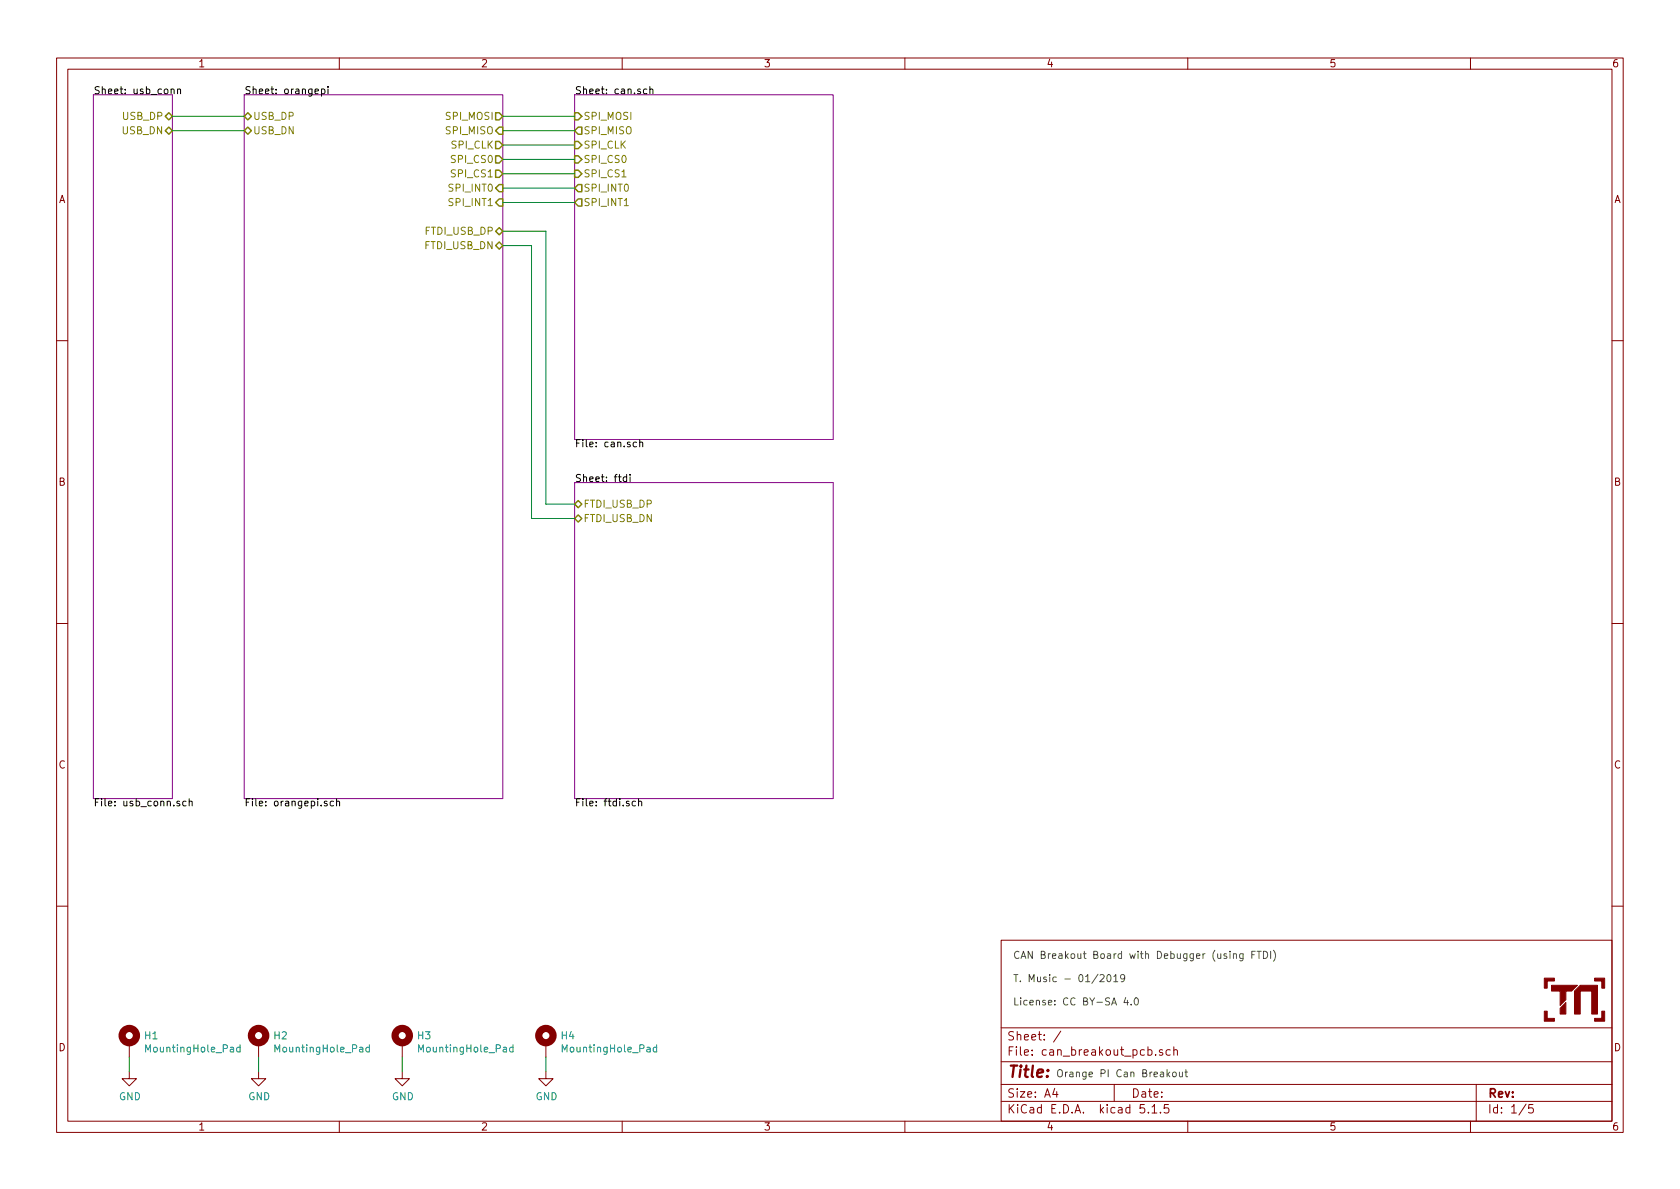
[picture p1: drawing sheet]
<svg xmlns="http://www.w3.org/2000/svg" width="297mm" height="210mm" viewBox="0 0 297 210" stroke-linecap="round" stroke-linejoin="round" font-family="sans-serif">
<g fill="none" stroke="#840000" stroke-width=".18">
<path d="M10 10.3h277v189.9h-277zM12 12.2h273v186.1h-273zM60 10.3v1.9M110 10.3v1.9M160 10.3v1.9M210 10.3v1.9M260 10.3v1.9M10 60.2h2M285 60.2h2M10 110.3h2M285 110.3h2M10 160.2h2"/>
<path d="M177 166.3h108v32h-108zM285 160.2h2M22.9 189.5v1.2h1.2l-1.2 1.3-1.3-1.3h1.3M22.9 184.4v2.5M45.7 189.5v1.2h1.3l-1.3 1.3-1.3-1.3h1.3M45.7 184.4v2.5M60 198.3v1.9M71.1 189.5v1.2h1.3l-1.3 1.3-1.3-1.3h1.3M71.1 184.4v2.5M96.5 189.5v1.2h1.3l-1.3 1.3-1.3-1.3h1.3M96.5 184.4v2.5M110 198.3v1.9"/>
<path d="M160 198.3v1.9M177 194.8h108M177 191.8h108M177 187.8h108M177 181.8h108M186.5 192.5l-.4 1h1M186.8 193v1M187.6 182.3l-1.3 2M197 191.8v3M202.3 195.3h-.7l-.1 .7 .3-.1 .5 .1 .1 .2-.1 .5-.2 .1-.6-.1M203 196.7v.1M203.7 195.8l.4-.5v1.5"/>
<path d="M203.7 196.8h.8M204.3 186.5v.1M205.2 196.7v.1M205.5 185.7l-.3-.1-.2 .2 .1 .2 .4 .2v.3h-.5M206.6 195.3h-.7l-.1 .7 .2-.1 .6 .1 .1 .2-.1 .5-.2 .1-.6-.1M206.9 185.7l-.4-.1-.3 .3v.6l.3 .1 .4-.1M207.5 185.7l.2-.1 .4 .1 .1 .9M207.5 185.1v1.5M210 198.3v1.9M260 198.3v1.9M261 191.8v6.5M269.8 195.2l-1.2 2"/>
<path d="M271 195.3h-.7v.7l.2-.1 .5 .1 .1 .2-.1 .5-.2 .1-.5-.1"/>
</g>
<path d="M16.5 16.8h14v124.4h-14zM43.2 16.8h45.7v124.4h-45.7zM101.6 16.8h45.7v60.9h-45.7zM101.6 85.3h45.7v55.9h-45.7z" fill="none" stroke="#840084" stroke-width=".18"/>
<g fill="none" stroke="#000" stroke-width=".18">
<path d="M30.3 15.9l.1-.2 .3 .1 .1 .8M31.4 15.9l.2-.2 .3 .1v.8M31.4 15.7v.9M55.7 16.1l.6-.1-.1-.2-.3-.1-.2 .2 .1 .6h.4M56.8 15.8l.4-.1 .3 .3-.2 .5h-.5M56.8 15.7v1.3M58 15.3v.1M58 15.7v.9M114.4 15.8l-.4-.1-.2 .3 .1 .5h.5M114.9 15.9l.2-.2 .3 .1v.8M114.9 15.3v1.3M112.5 78.2h-.3l-.3 .2 .2 .6h.4"/>
<path d="M113.1 78.3l.2-.1h.3v.8M113.1 77.7v1.3M110.8 84.4l-.4-.1-.2 .3 .1 .5h.5M110.8 83.9v1.3M111.4 83.9v.1M111.4 84.3v.9M31.7 141.7h-.3l-.1 .2v.1l.4 .2v.3h-.4M32.9 141.7h-.4l-.2 .2 .1 .6h.5M33.5 141.8l.1-.1h.3l.1 .8M33.5 141.2v1.3M57.8 141.7h-.3l-.2 .2 .1 .1 .4 .2v.3h-.5M59 141.7h-.4l-.2 .2 .1 .6h.5"/>
<path d="M59.5 141.8l.2-.1h.3v.8M59.5 141.2v1.3M112.4 141.7h-.4l-.2 .2 .1 .6h.5M112.9 141.8l.2-.1h.3l.1 .8M112.9 141.2v1.3"/>
</g>
<g fill="none" stroke="#848400" stroke-width=".25">
<path d="M29.8 19.9l.7 .7-.7 .6-.6-.6zM43.8 19.9l.6 .7-.6 .6-.6-.6zM87.6 19.9h.7l.6 .7-.6 .6h-.7zM101.6 19.9h.6l.7 .7-.7 .6h-.6zM29.8 22.5l.7 .6-.7 .6-.6-.6zM43.8 22.5l.6 .6-.6 .6-.6-.6zM87.6 25h.7l.6 .6-.6 .7h-.7zM87.6 27.6h.7l.6 .6-.6 .6h-.7zM87.6 30.1h.7l.6 .6-.6 .7h-.7zM87.6 33.3l.7-.7h.6v1.3h-.6zM87.6 35.8l.7-.6h.6v1.2h-.6zM88.3 22.5h.6v1.2h-.6l-.7-.6z"/>
<path d="M101.6 25h.6l.7 .6-.7 .7h-.6zM101.6 27.6h.6l.7 .6-.7 .6h-.6zM101.6 35.8l.6-.6h.7v1.2h-.7zM101.6 30.1h.6l.7 .6-.7 .7h-.6zM102.2 22.5h.7v1.2h-.7l-.6-.6zM102.2 32.6h.7v1.3h-.7l-.6-.6zM87.6 40.9l.7-.6 .6 .6-.6 .6zM88.3 42.8l.6 .6-.6 .7-.7-.7zM101.6 89.1l.6-.6 .7 .6-.7 .7zM101.6 91.7l.6-.6 .7 .6-.7 .6z"/>
</g>
<path d="M110 31.3h.7M110.4 36.4h.7" fill="none" stroke="#848400" stroke-width=".18"/>
<g fill="none" stroke="#840000" stroke-width="1.3">
<circle cx="22.9" cy="183.1" r="1.27"/>
<circle cx="45.7" cy="183.1" r="1.27"/>
<circle cx="71.1" cy="183.1" r="1.27"/>
<circle cx="96.5" cy="183.1" r="1.27"/>
</g>
<path d="M42.4 185.2h-.3l-.3 .2 .2 .6h.4M42.4 184.8v1.2M65.3 185.2h-.4l-.2 .2 .1 .6h.5M65.3 184.8v1.2M90.7 185.2h-.4l-.2 .2 .1 .6h.5M90.7 184.8v1.2M116.1 185.2h-.4l-.2 .2 .1 .6h.5M116.1 184.8v1.2" fill="none" stroke="#008484" stroke-width=".18"/>
<g fill="#840000" stroke="#840000" stroke-width=".18">
<path d="M276.9 177.3v2h-1.1v-1z"/>
<path d="M273 178.8h.6v1.3h1.2v.5h-1.8z"/>
<path d="M273 173h1.8v.5h-1.2v1.2h-.6z"/>
<path d="M281.9 180.1h1.3v-1.3h.5v1.8h-1.8z"/>
<path d="M281.9 173h1.8v1.7h-.5v-1.2h-1.3z"/>
<path d="M274.3 174.2h4.6l-1 1.1h-1v1.5l-1.1 1v-2.5h-1.5z"/>
<path d="M278.4 175.3l1-1.1h3v5.1h-1v-4h-2v4h-1z"/>
</g>
<g fill="none" stroke="#008400" stroke-width=".18">
<path d="M30.5 20.6h12.7M30.5 23.1h12.7M88.9 20.6h12.7M88.9 35.8h12.7M88.9 33.3h12.7M88.9 30.7h12.7M88.9 28.2h12.7M88.9 25.6h12.7M88.9 23.1h12.7M88.9 40.9h7.6v48.2h5.1M88.9 43.4h5.1v48.3h7.6M22.9 186.9v2.6"/>
<path d="M45.7 186.9v2.6M71.1 186.9v2.6M96.5 186.9v2.6"/>
</g>
<g fill="none" stroke="#484848" stroke-width=".18">
<path d="M194.5 172.5l.5-.2 .2 .4-.8 .9h.8M195.8 172.5l.2-.2a.69 .69 0 0 1 .4 .7 .69 .69 0 0 1-.4 .6l-.2-.2-.1-.3zM196.9 172.7l.4-.4v1.3M196.9 173.6h.7M198.9 172.9l-.3 .2h-.4l-.1-.2 .1-.5 .4-.1 .2 .2a.84 .84 0 0 1-.3 1.1h-.3M199 176.4l-.3 .9h.8M199.3 176.9v.8M200 177.6v.1M200.7 176.6l.1-.2a.67 .67 0 0 1 .5 .7 .67 .67 0 0 1-.5 .6l-.3-.5zM218.1 168.8l.2-.1h.3v.8M219.8 168.7v1l-.3 .2-.3-.1M219.8 168.7h-.4l-.2 .2 .1 .5h.5"/>
<path d="M221.3 168.8h.5M221.9 168.2h-.6v1.3M222.2 168.2h.8M222.6 168.2v1.3M223.4 168.2a.64 .64 0 0 1 .7 .7 .64 .64 0 0 1-.7 .6zM224.7 168.2v1.3M225.1 168a1.4 1.4 0 0 1 0 2M206.5 189.9l.3 .5M206.8 189.6l-.5 .5M207.4 189.7l.2-.1 .3 .1 .1 .5-.2 .2h-.2l-.2-.1zM208.5 189.6l.1 .8h.3l.2-.1M209.1 189.6v.8"/>
<path d="M209.5 189.6h.5M209.7 189.1v1.1l.3 .2"/>
</g>
<text font-size="2.8" fill="#840000" x="178" y="190.5">Title:</text>
<g font-size="2.1" fill="#840000">
<text x="178" y="184">Sheet: /</text>
<text x="178" y="186.7">File: can_breakout_pcb.sch</text>
<text x="178" y="196.9">KiCad E.D.A. kicad 5.1.5</text>
<text x="178" y="194.1">Size: A4</text>
<text x="200" y="194.1">Date:</text>
<text x="263" y="194.1">Rev:</text>
<text x="263" y="196.9">Id: 1/5</text>
</g>
<g font-size="1.8" fill="#840000">
<text x="35" y="11.9">1</text>
<text x="85" y="11.9">2</text>
<text x="135" y="11.9">3</text>
<text x="185" y="11.9">4</text>
<text x="235" y="11.9">5</text>
<text x="285" y="11.9">6</text>
<text x="10.4" y="35.9">A</text>
<text x="285.4" y="35.9">A</text>
<text x="10.4" y="85.9">B</text>
<text x="285.4" y="85.9">B</text>
<text x="10.4" y="135.9">C</text>
<text x="285.4" y="135.9">C</text>
<text x="10.4" y="185.9">D</text>
<text x="285.4" y="185.9">D</text>
<text x="35" y="199.9">1</text>
<text x="85" y="199.9">2</text>
<text x="135" y="199.9">3</text>
<text x="185" y="199.9">4</text>
<text x="235" y="199.9">5</text>
<text x="285" y="199.9">6</text>
</g>
<g font-size="1.8">
<text x="16.5" y="16.7">Sheet: usb_conn</text>
<text x="43.2" y="16.7">Sheet: orangepi</text>
<text x="101.6" y="16.7">Sheet: can.sch</text>
<text x="101.6" y="79.1">File: can.sch</text>
<text x="101.6" y="85.2">Sheet: ftdi</text>
<text x="16.5" y="142.6">File: usb_conn.sch</text>
<text x="43.2" y="142.6">File: orangepi.sch</text>
<text x="101.6" y="142.6">File: ftdi.sch</text>
</g>
<g font-size="1.8" fill="#848400">
<text x="21.7" y="23.7">USB_DN</text>
<text x="21.8" y="21.2">USB_DP</text>
<text x="44.7" y="23.7">USB_DN</text>
<text x="44.7" y="21.2">USB_DP</text>
<text x="79" y="21.2">SPI_MOSI</text>
<text x="79" y="23.7">SPI_MISO</text>
<text x="103.1" y="21.2">SPI_MOSI</text>
<text x="103.1" y="23.7">SPI_MISO</text>
<text x="79.9" y="26.3">SPI_CLK</text>
<text x="80.1" y="28.8">SPI_CS0</text>
<text x="103.1" y="26.3">SPI_CLK</text>
<text x="103.1" y="28.8">SPI_CS0</text>
<text x="79.7" y="33.9">SPI_INT0</text>
<text x="80.1" y="31.4">SPI_CS1</text>
<text x="103.1" y="33.9">SPI_INT0</text>
<text x="103.1" y="31.4">SPI_CS1</text>
<text x="75.3" y="41.5">FTDI_USB_DP</text>
<text x="79.7" y="36.4">SPI_INT1</text>
<text x="103.1" y="36.4">SPI_INT1</text>
<text x="75.2" y="44.1">FTDI_USB_DN</text>
<text x="103.1" y="89.8">FTDI_USB_DP</text>
<text x="103.1" y="92.3">FTDI_USB_DN</text>
</g>
<g font-size="1.8" fill="#484848">
<text x="179.1" y="169.6">CAN Breakout Board with Debugger (using FTDI)</text>
<text x="179.1" y="173.7">T. Music - 01/2019</text>
<text x="179.1" y="177.8">License: CC BY-SA 4.0</text>
<text x="186.7" y="190.5">Orange PI Can Breakout</text>
</g>
<g font-size="1.8" fill="#008484">
<text x="25.6" y="183.8">H1</text>
<text x="48.5" y="183.8">H2</text>
<text x="73.9" y="183.8">H3</text>
<text x="99.3" y="183.8">H4</text>
<text x="26.1" y="186.1">MountingHole_Pad</text>
<text x="49" y="186.1">MountingHole_Pad</text>
<text x="74.4" y="186.1">MountingHole_Pad</text>
<text x="99.8" y="186.1">MountingHole_Pad</text>
<text x="21" y="194.6">GND</text>
<text x="43.9" y="194.6">GND</text>
<text x="69.3" y="194.6">GND</text>
<text x="94.7" y="194.6">GND</text>
</g>
</svg>
